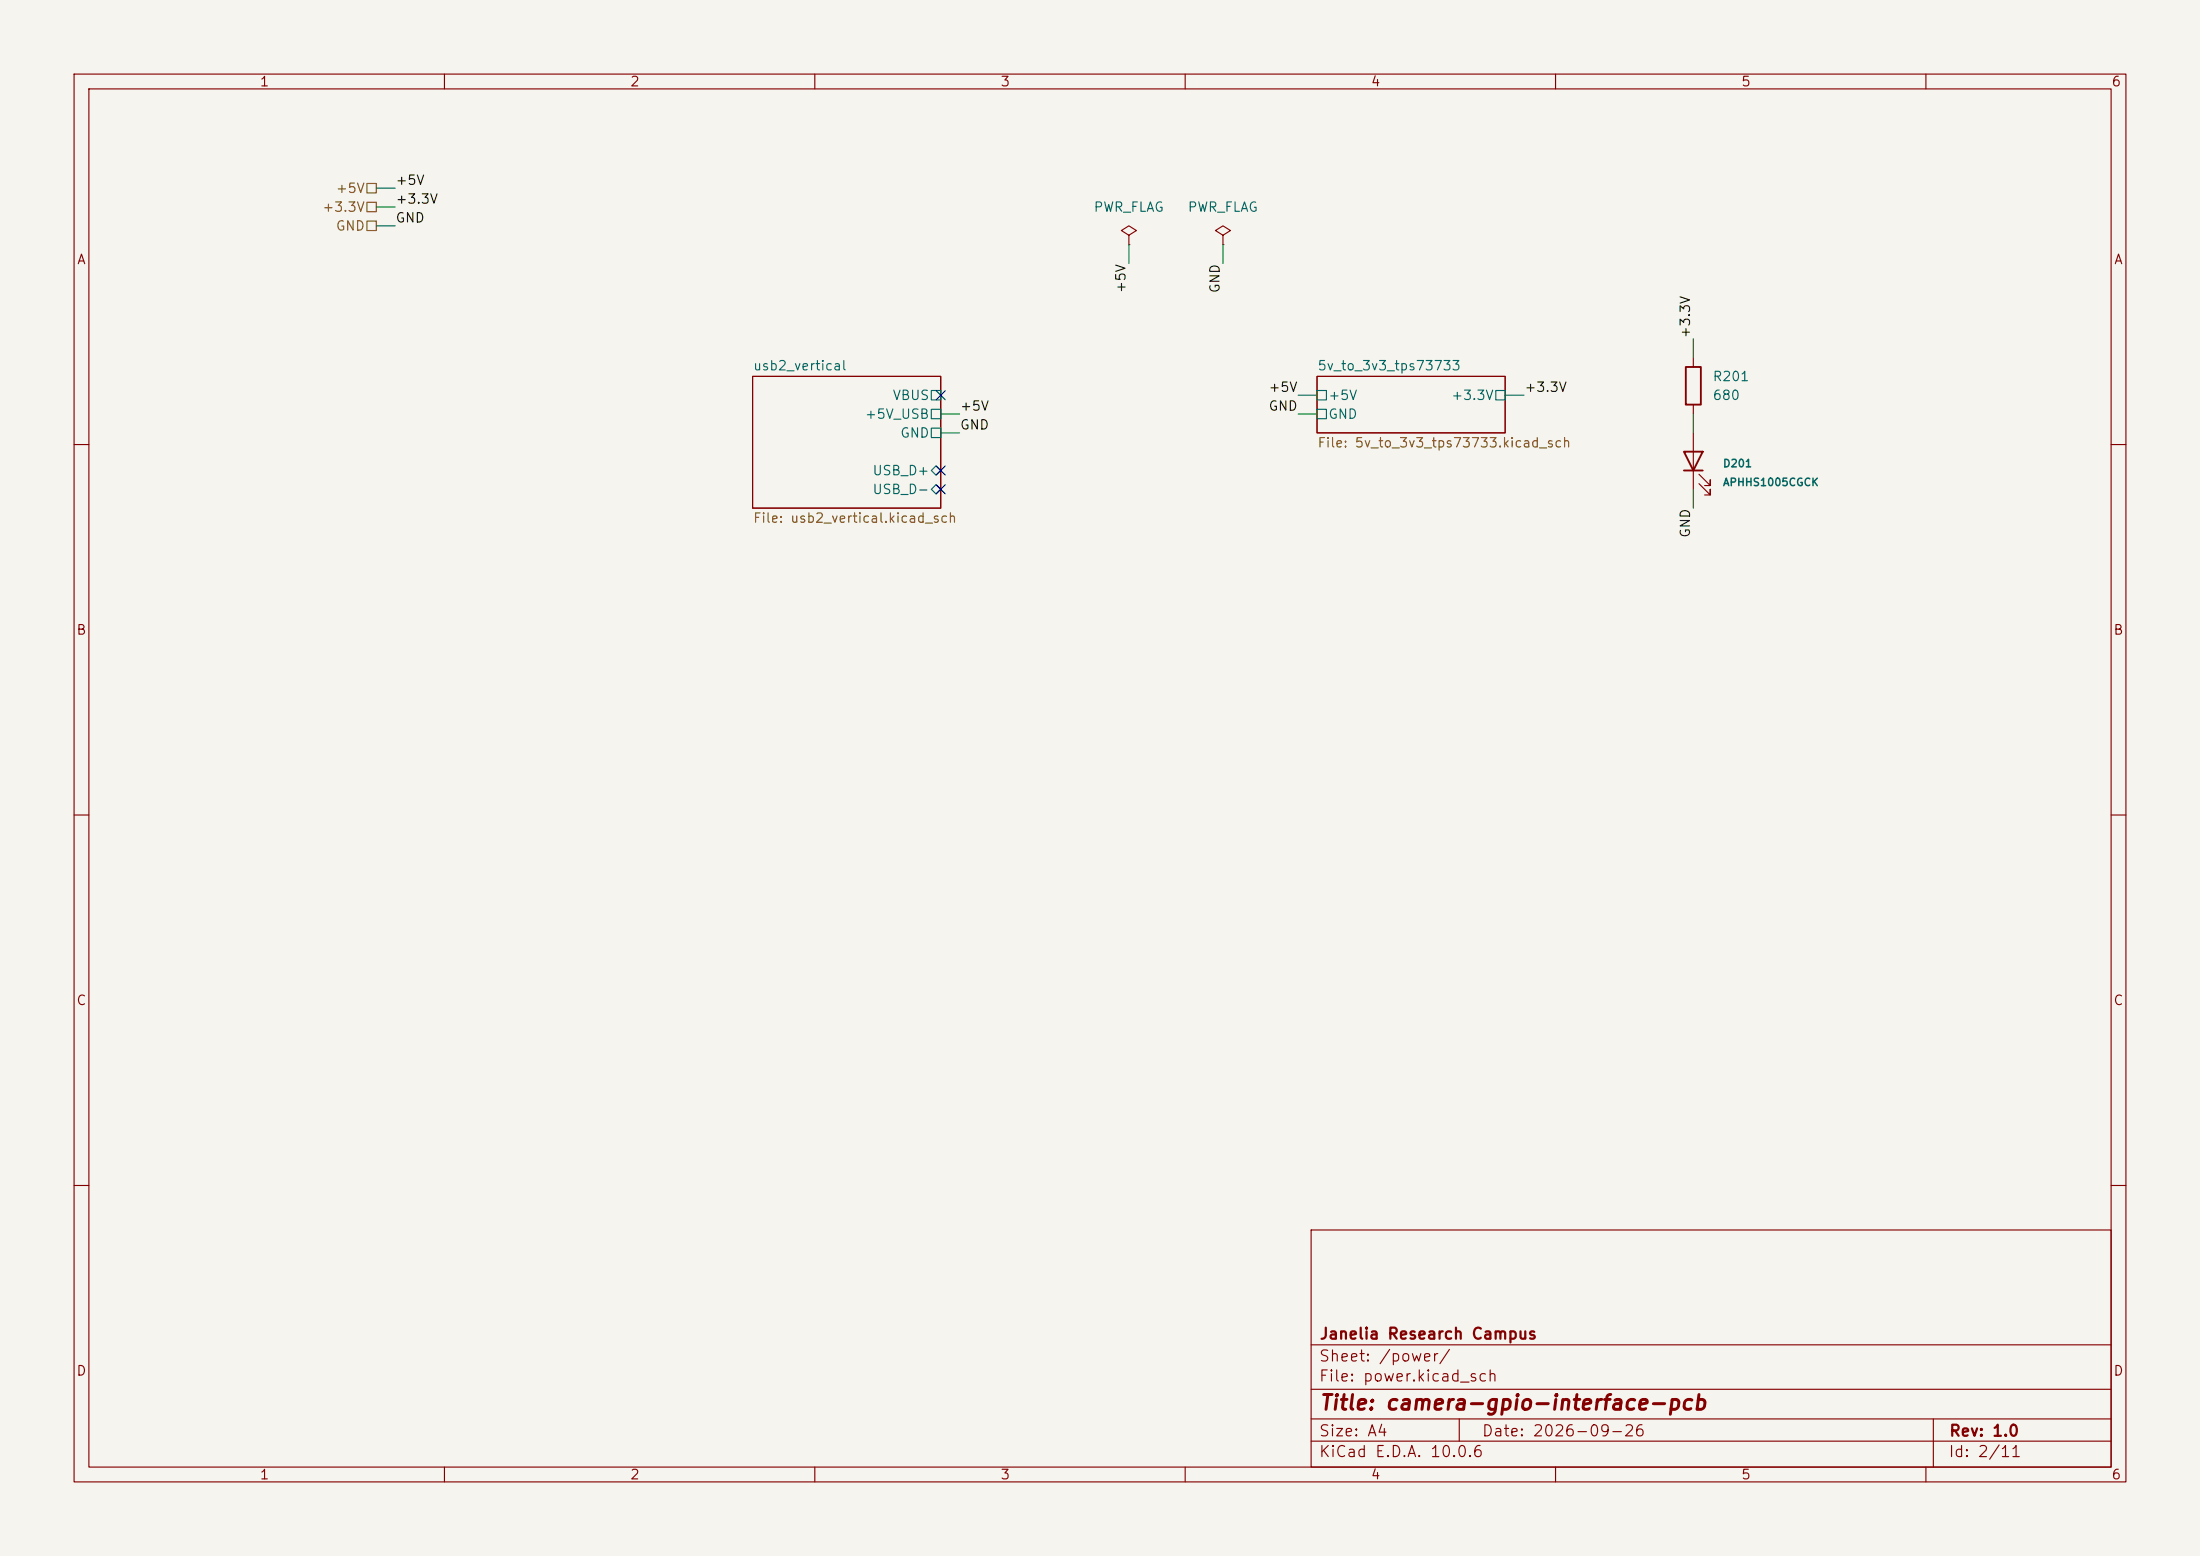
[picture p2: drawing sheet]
<svg xmlns="http://www.w3.org/2000/svg" width="297mm" height="210mm" viewBox="0 0 297 210" stroke-linecap="round" stroke-linejoin="round" font-family="sans-serif">
<path d="M0 0h297v210h-297z" fill="#f5f4ef" stroke="#f5f4ef" stroke-width=".14"/>
<g fill="none" stroke="#840000" stroke-width=".15">
<path d="M10 10h277v190h-277zM12 12h273v186h-273zM60 10v2M110 10v2M160 10v2M210 10v2M260 10v2M152.4 31.8l1-.7-1-.6-1 .6 1 .7v1.2M152.4 33h.1M165.1 31.8l1-.7-1-.6-1 .6 1 .7v1.2M165.1 33h.1M101.6 50.8h25.4v17.8h-25.4z"/>
<path d="M177.8 50.8h25.4v7.6h-25.4zM228.6 48.3v1.2M228.6 54.6v1.3M228.6 58.4v7.6M10 60h2M229.4 65.3l1.5 1.5v-.8v.8h-.8M229.4 64l1.5 1.5v-.7v.7h-.8M285 60h2M10 110h2M285 110h2M10 160h2M177 166h108v32h-108z"/>
<path d="M285 160h2M60 198v2M110 198v2M160 198v2M177 194.5h108M177 191.5h108M177 187.5h108M177 181.5h108M197 191.5v3M210 198v2M260 198v2M261 191.5v6.5"/>
</g>
<path d="M125.7 55.2h1.3v1.3h-1.3zM125.7 57.8h1.3v1.3h-1.3zM125.7 52.7h1.3v1.3h-1.3zM177.8 52.7h1.3v1.3h-1.3zM177.8 55.2h1.3v1.3h-1.3zM201.9 52.7h1.3v1.3h-1.3zM125.7 66l.7-.6 .6 .6-.6 .7zM126.4 62.9l.6 .6-.6 .6-.7-.6z" fill="none" stroke="#006464" stroke-width=".15"/>
<path d="M227.6 49.5h2v5.1h-2zM227.3 61h2.6l-1.3 2.5zM227.3 63.5h2.6" fill="none" stroke="#840000" stroke-width=".25"/>
<path d="M49.5 29.8h1.3v1.3h-1.3zM49.5 24.8h1.3v1.2h-1.3zM49.5 27.3h1.3v1.3h-1.3z" fill="none" stroke="#725600" stroke-width=".15"/>
<g fill="none" stroke="#009600" stroke-width=".15">
<path d="M50.8 30.5h2.5M50.8 27.9h2.5M50.8 25.4h2.5M152.4 33v2.6M165.1 33v2.6M127 55.9h2.5M127 58.4h2.5M175.3 55.9h2.5M175.3 53.3h2.5M203.2 53.3h2.5M228.6 45.7v2.6M228.6 55.9v2.5"/>
<path d="M228.6 66v2.6"/>
</g>
<path d="M126.4 52.7l1.2 1.2M127.6 52.7l-1.2 1.2M126.4 65.4l1.2 1.2M126.4 62.9l1.2 1.2M127.6 65.4l-1.2 1.2M127.6 62.9l-1.2 1.2" fill="none" stroke="#000084" stroke-width=".15"/>
<text font-size="2" fill="#840000" x="178" y="190.8">Title: camera-gpio-interface-pcb</text>
<g font-size="1.5" fill="#840000">
<text x="178" y="184.1">Sheet: /power/</text>
<text x="178" y="181.1">Janelia Research Campus</text>
<text x="178" y="186.8">File: power.kicad_sch</text>
<text x="178" y="197">KiCad E.D.A. 10.0.6</text>
<text x="178" y="194.2">Size: A4</text>
<text x="200" y="194.2">Date: 2026-09-26</text>
<text x="263" y="197">Id: 2/11</text>
<text x="263" y="194.2">Rev: 1.0</text>
</g>
<g font-size="1.3" fill="#840000">
<text x="35" y="12">1</text>
<text x="85" y="12">2</text>
<text x="135" y="12">3</text>
<text x="185" y="12">4</text>
<text x="235" y="12">5</text>
<text x="285" y="12">6</text>
<text x="10.3" y="36">A</text>
<text x="285.3" y="36">A</text>
<text x="10.2" y="86">B</text>
<text x="285.2" y="86">B</text>
<text x="10.2" y="136">C</text>
<text x="285.2" y="136">C</text>
<text x="10.2" y="186">D</text>
<text x="285.2" y="186">D</text>
<text x="35" y="200">1</text>
<text x="85" y="200">2</text>
<text x="135" y="200">3</text>
<text x="185" y="200">4</text>
<text x="235" y="200">5</text>
<text x="285" y="200">6</text>
</g>
<g font-size="1.3" fill="#725600">
<text x="43.4" y="28.9">+3.3V</text>
<text x="45.2" y="26.4">+5V</text>
<text x="45.2" y="31.4">GND</text>
<text x="177.8" y="60.7">File: 5v_to_3v3_tps73733.kicad_sch</text>
<text x="101.6" y="70.9">File: usb2_vertical.kicad_sch</text>
</g>
<g font-size="1.3" fill="#0f0f0f">
<text x="53.3" y="25.3">+5V</text>
<text x="53.3" y="27.8">+3.3V</text>
<text x="53.3" y="30.4">GND</text>
<text x="152.3" y="39.7" transform="rotate(-90 152.3 39.7)">+5V</text>
<text x="165" y="39.7" transform="rotate(-90 165 39.7)">GND</text>
<text x="228.5" y="45.7" transform="rotate(-90 228.5 45.7)">+3.3V</text>
<text x="171.2" y="53.2">+5V</text>
<text x="205.7" y="53.2">+3.3V</text>
<text x="129.5" y="58.3">GND</text>
<text x="129.5" y="55.8">+5V</text>
<text x="171.2" y="55.8">GND</text>
<text x="228.5" y="72.7" transform="rotate(-90 228.5 72.7)">GND</text>
</g>
<g font-size="1.3" fill="#006464">
<text x="147.6" y="28.9">PWR_FLAG</text>
<text x="160.3" y="28.9">PWR_FLAG</text>
<text x="101.6" y="50.3">usb2_vertical</text>
<text x="177.8" y="50.3">5v_to_3v3_tps73733</text>
<text x="231.1" y="51.8">R201</text>
<text x="116.7" y="56.8">+5V_USB</text>
<text x="120.4" y="54.3">VBUS</text>
<text x="121.4" y="59.4">GND</text>
<text x="179.2" y="54.3">+5V</text>
<text x="179.2" y="56.8">GND</text>
<text x="195.8" y="54.3">+3.3V</text>
<text x="231.1" y="54.3">680</text>
<text x="117.7" y="64.5">USB_D+</text>
<text x="117.7" y="67">USB_D-</text>
</g>
<g font-size="1" fill="#006464">
<text x="232.5" y="63.3">D201</text>
<text x="232.5" y="65.9">APHHS1005CGCK</text>
</g>
</svg>
